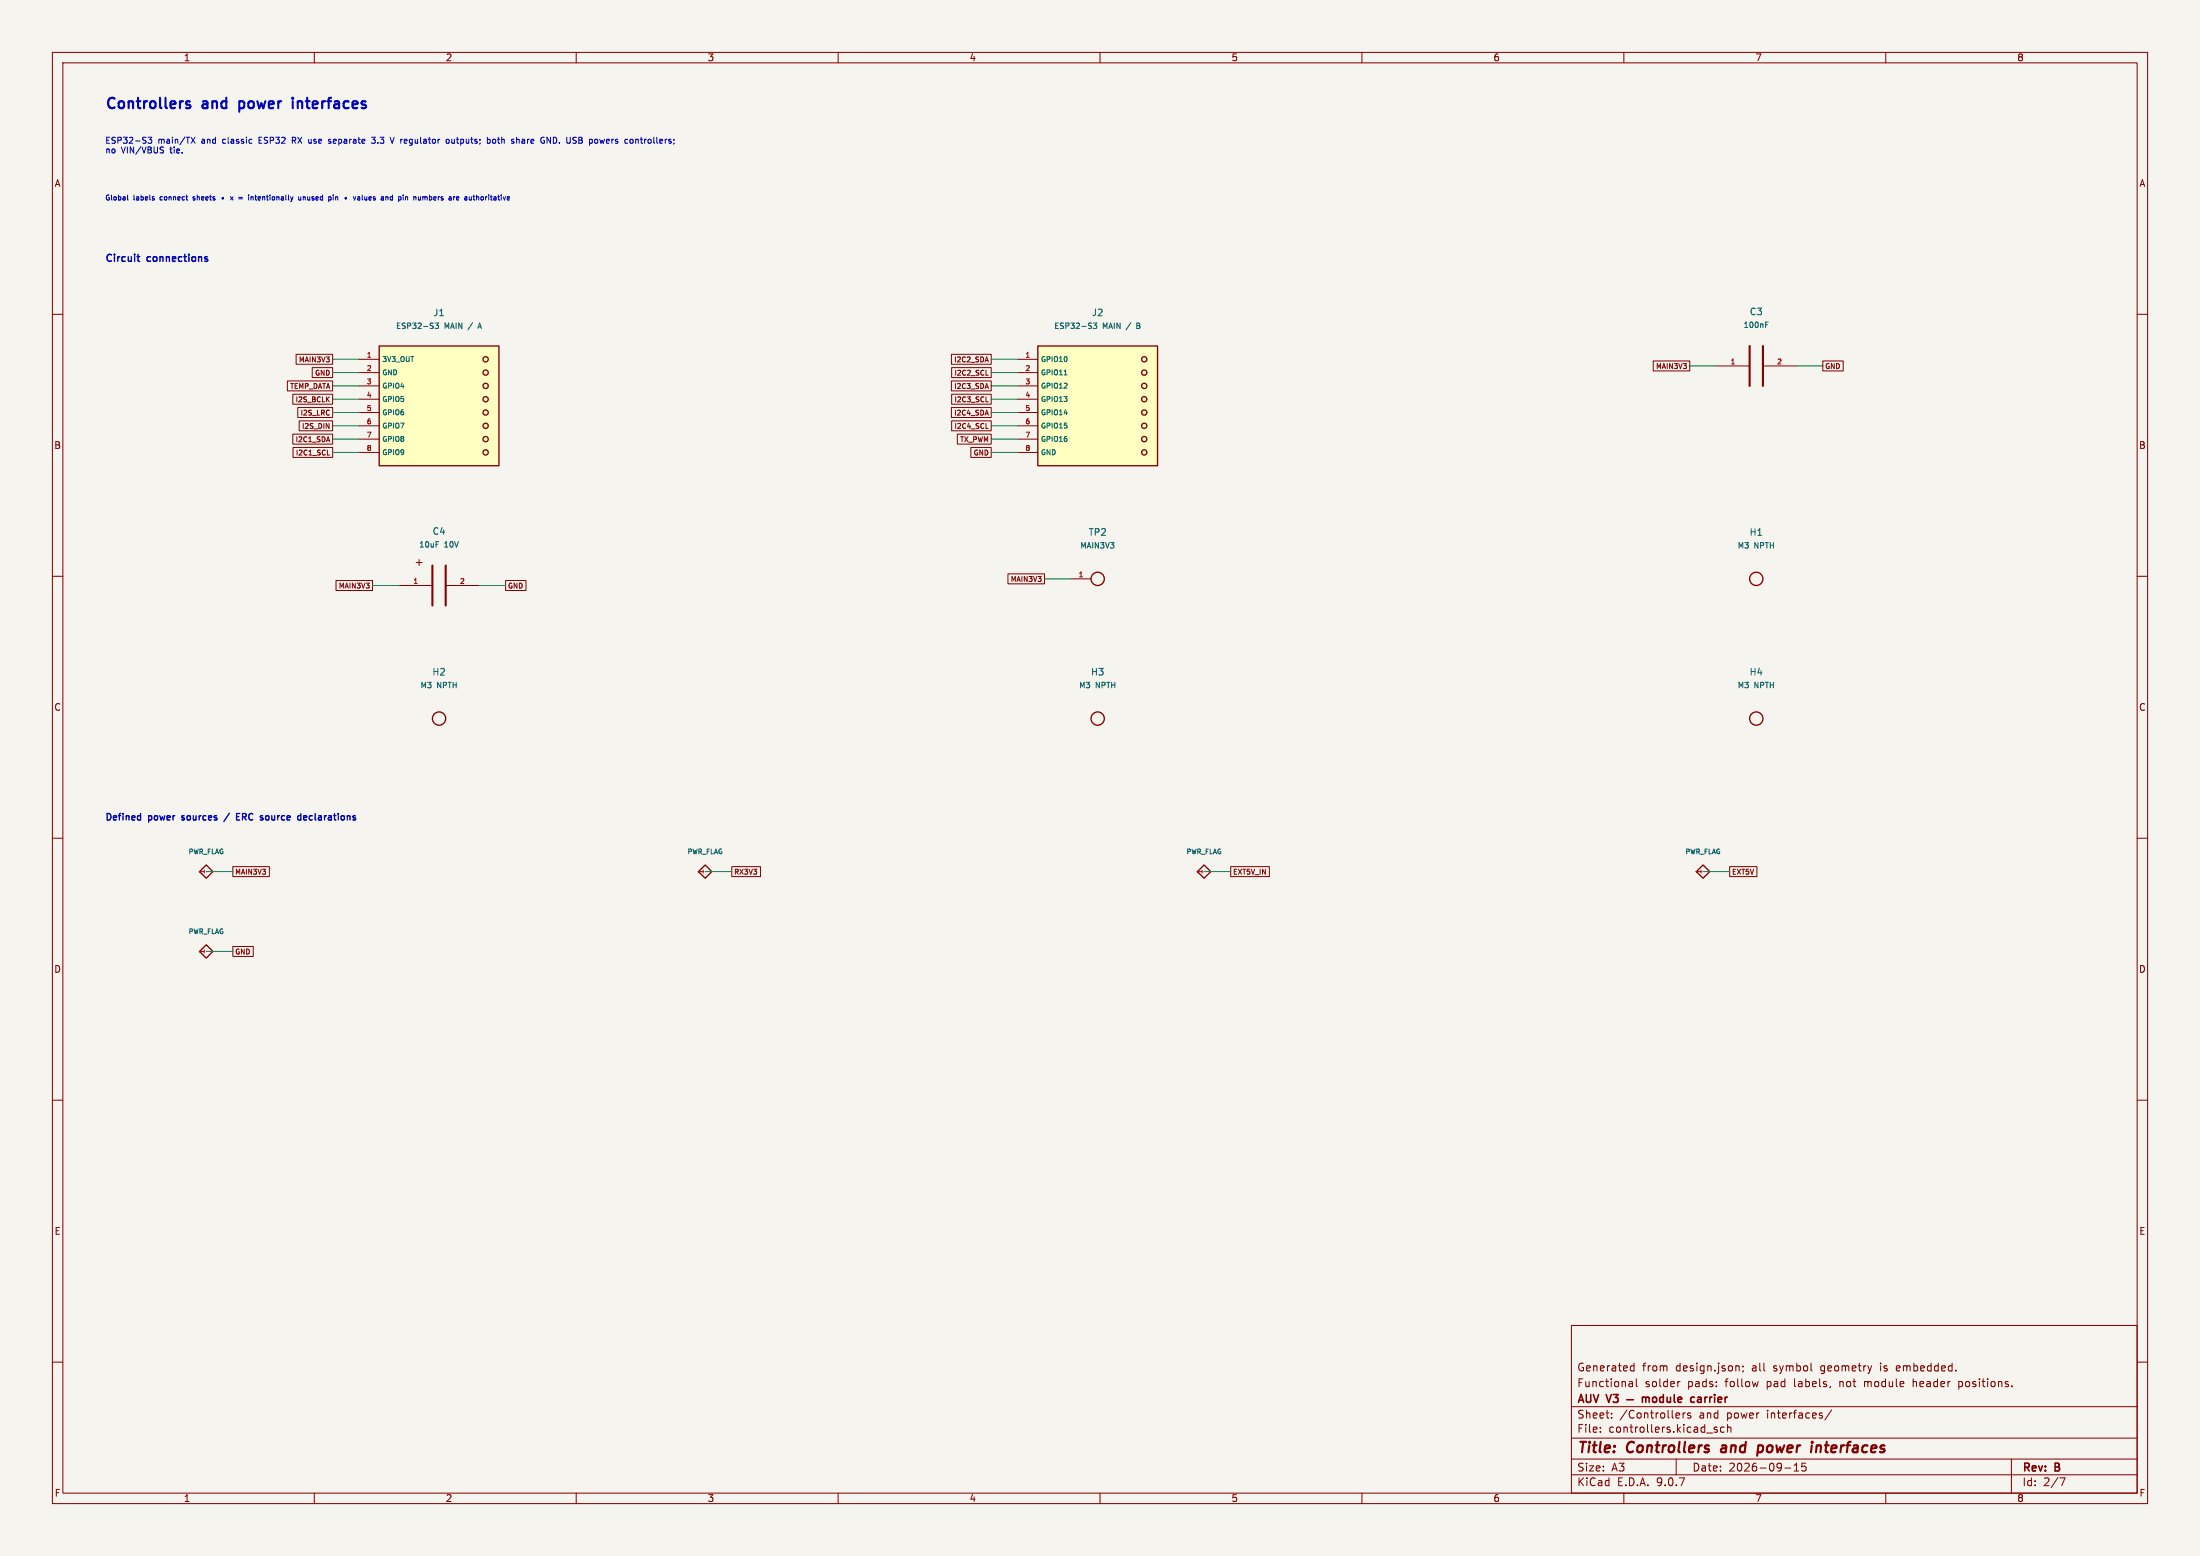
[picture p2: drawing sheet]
(kicad_sch (version 20250114) (generator "eeschema") (generator_version "9.0") (paper "A3") (title_block (title "Controllers and power interfaces") (date "2026-09-15") (rev "B") (company "AUV V3 — module carrier") (comment 1 "Functional solder pads: follow pad labels, not module header positions.") (comment 2 "Generated from design.json; all symbol geometry is embedded."))
(lib_symbols
(symbol "AUV:J1" (pin_names (offset 0.508)) (exclude_from_sim no) (in_bom yes) (on_board yes) (property "Reference" "J" (at 0 0 0) (effects (font (size 1 1))))(property "Value" "ESP32-S3 MAIN / A" (at 0 0 0) (effects (font (size 1 1))))(property "Footprint" "AUV_WirePads:WirePads_1x08" (at 0 0 0) (effects (font (size 1 1)) (hide yes)))(property "Datasheet" "" (at 0 0 0) (effects (font (size 1 1)) (hide yes)))
(symbol "J1_1_1" (rectangle (start -11.43 11.43) (end 11.43 -11.43) (stroke (width 0.254) (type default)) (fill (type background))) (circle (center 8.89 8.89) (radius 0.5) (stroke (width 0.254) (type default)) (fill (type none))) (circle (center 8.89 6.35) (radius 0.5) (stroke (width 0.254) (type default)) (fill (type none))) (circle (center 8.89 3.81) (radius 0.5) (stroke (width 0.254) (type default)) (fill (type none))) (circle (center 8.89 1.27) (radius 0.5) (stroke (width 0.254) (type default)) (fill (type none))) (circle (center 8.89 -1.27) (radius 0.5) (stroke (width 0.254) (type default)) (fill (type none))) (circle (center 8.89 -3.81) (radius 0.5) (stroke (width 0.254) (type default)) (fill (type none))) (circle (center 8.89 -6.35) (radius 0.5) (stroke (width 0.254) (type default)) (fill (type none))) (circle (center 8.89 -8.89) (radius 0.5) (stroke (width 0.254) (type default)) (fill (type none))) (pin passive line (at -15.24 8.89 0) (length 3.81) (name "3V3 OUT" (effects (font (size 0.95 0.95)))) (number "1" (effects (font (size 0.95 0.95))))) (pin passive line (at -15.24 6.35 0) (length 3.81) (name "GND" (effects (font (size 0.95 0.95)))) (number "2" (effects (font (size 0.95 0.95))))) (pin passive line (at -15.24 3.81 0) (length 3.81) (name "GPIO4" (effects (font (size 0.95 0.95)))) (number "3" (effects (font (size 0.95 0.95))))) (pin passive line (at -15.24 1.27 0) (length 3.81) (name "GPIO5" (effects (font (size 0.95 0.95)))) (number "4" (effects (font (size 0.95 0.95))))) (pin passive line (at -15.24 -1.27 0) (length 3.81) (name "GPIO6" (effects (font (size 0.95 0.95)))) (number "5" (effects (font (size 0.95 0.95))))) (pin passive line (at -15.24 -3.81 0) (length 3.81) (name "GPIO7" (effects (font (size 0.95 0.95)))) (number "6" (effects (font (size 0.95 0.95))))) (pin passive line (at -15.24 -6.35 0) (length 3.81) (name "GPIO8" (effects (font (size 0.95 0.95)))) (number "7" (effects (font (size 0.95 0.95))))) (pin passive line (at -15.24 -8.89 0) (length 3.81) (name "GPIO9" (effects (font (size 0.95 0.95)))) (number "8" (effects (font (size 0.95 0.95)))))))
(symbol "AUV:J2" (pin_names (offset 0.508)) (exclude_from_sim no) (in_bom yes) (on_board yes) (property "Reference" "J" (at 0 0 0) (effects (font (size 1 1))))(property "Value" "ESP32-S3 MAIN / B" (at 0 0 0) (effects (font (size 1 1))))(property "Footprint" "AUV_WirePads:WirePads_1x08" (at 0 0 0) (effects (font (size 1 1)) (hide yes)))(property "Datasheet" "" (at 0 0 0) (effects (font (size 1 1)) (hide yes)))
(symbol "J2_1_1" (rectangle (start -11.43 11.43) (end 11.43 -11.43) (stroke (width 0.254) (type default)) (fill (type background))) (circle (center 8.89 8.89) (radius 0.5) (stroke (width 0.254) (type default)) (fill (type none))) (circle (center 8.89 6.35) (radius 0.5) (stroke (width 0.254) (type default)) (fill (type none))) (circle (center 8.89 3.81) (radius 0.5) (stroke (width 0.254) (type default)) (fill (type none))) (circle (center 8.89 1.27) (radius 0.5) (stroke (width 0.254) (type default)) (fill (type none))) (circle (center 8.89 -1.27) (radius 0.5) (stroke (width 0.254) (type default)) (fill (type none))) (circle (center 8.89 -3.81) (radius 0.5) (stroke (width 0.254) (type default)) (fill (type none))) (circle (center 8.89 -6.35) (radius 0.5) (stroke (width 0.254) (type default)) (fill (type none))) (circle (center 8.89 -8.89) (radius 0.5) (stroke (width 0.254) (type default)) (fill (type none))) (pin passive line (at -15.24 8.89 0) (length 3.81) (name "GPIO10" (effects (font (size 0.95 0.95)))) (number "1" (effects (font (size 0.95 0.95))))) (pin passive line (at -15.24 6.35 0) (length 3.81) (name "GPIO11" (effects (font (size 0.95 0.95)))) (number "2" (effects (font (size 0.95 0.95))))) (pin passive line (at -15.24 3.81 0) (length 3.81) (name "GPIO12" (effects (font (size 0.95 0.95)))) (number "3" (effects (font (size 0.95 0.95))))) (pin passive line (at -15.24 1.27 0) (length 3.81) (name "GPIO13" (effects (font (size 0.95 0.95)))) (number "4" (effects (font (size 0.95 0.95))))) (pin passive line (at -15.24 -1.27 0) (length 3.81) (name "GPIO14" (effects (font (size 0.95 0.95)))) (number "5" (effects (font (size 0.95 0.95))))) (pin passive line (at -15.24 -3.81 0) (length 3.81) (name "GPIO15" (effects (font (size 0.95 0.95)))) (number "6" (effects (font (size 0.95 0.95))))) (pin passive line (at -15.24 -6.35 0) (length 3.81) (name "GPIO16" (effects (font (size 0.95 0.95)))) (number "7" (effects (font (size 0.95 0.95))))) (pin passive line (at -15.24 -8.89 0) (length 3.81) (name "GND" (effects (font (size 0.95 0.95)))) (number "8" (effects (font (size 0.95 0.95)))))))
(symbol "AUV:C3" (pin_names (offset 0.508)) (exclude_from_sim no) (in_bom yes) (on_board yes) (property "Reference" "C" (at 0 0 0) (effects (font (size 1 1))))(property "Value" "100nF" (at 0 0 0) (effects (font (size 1 1))))(property "Footprint" "Capacitor_THT:C_Disc_D3.0mm_W1.6mm_P2.50mm" (at 0 0 0) (effects (font (size 1 1)) (hide yes)))(property "Datasheet" "" (at 0 0 0) (effects (font (size 1 1)) (hide yes)))
(symbol "C3_1_1" (polyline (pts (xy -1.27 -3.81) (xy -1.27 3.81)) (stroke (width 0.4) (type default)) (fill (type none))) (polyline (pts (xy 1.27 -3.81) (xy 1.27 3.81)) (stroke (width 0.4) (type default)) (fill (type none))) (pin passive line (at -7.62 0 0) (length 6.35) (name "~" (effects (font (size 0.95 0.95)))) (number "1" (effects (font (size 0.95 0.95))))) (pin passive line (at 7.62 0 180) (length 6.35) (name "~" (effects (font (size 0.95 0.95)))) (number "2" (effects (font (size 0.95 0.95)))))))
(symbol "AUV:C4" (pin_names (offset 0.508)) (exclude_from_sim no) (in_bom yes) (on_board yes) (property "Reference" "C" (at 0 0 0) (effects (font (size 1 1))))(property "Value" "10uF 10V" (at 0 0 0) (effects (font (size 1 1))))(property "Footprint" "Capacitor_THT:CP_Radial_D5.0mm_P2.00mm" (at 0 0 0) (effects (font (size 1 1)) (hide yes)))(property "Datasheet" "" (at 0 0 0) (effects (font (size 1 1)) (hide yes)))
(symbol "C4_1_1" (polyline (pts (xy -1.27 -3.81) (xy -1.27 3.81)) (stroke (width 0.4) (type default)) (fill (type none))) (polyline (pts (xy 1.27 -3.81) (xy 1.27 3.81)) (stroke (width 0.4) (type default)) (fill (type none))) (text "+" (at -3.81 4.5 0) (effects (font (size 1.5 1.5)))) (pin passive line (at -7.62 0 0) (length 6.35) (name "~" (effects (font (size 0.95 0.95)))) (number "1" (effects (font (size 0.95 0.95))))) (pin passive line (at 7.62 0 180) (length 6.35) (name "~" (effects (font (size 0.95 0.95)))) (number "2" (effects (font (size 0.95 0.95)))))))
(symbol "AUV:TP2" (pin_names (offset 0.508)) (exclude_from_sim no) (in_bom no) (on_board yes) (property "Reference" "TP" (at 0 0 0) (effects (font (size 1 1))))(property "Value" "MAIN3V3" (at 0 0 0) (effects (font (size 1 1))))(property "Footprint" "TestPoint:TestPoint_THTPad_D2.0mm_Drill1.0mm" (at 0 0 0) (effects (font (size 1 1)) (hide yes)))(property "Datasheet" "" (at 0 0 0) (effects (font (size 1 1)) (hide yes)))
(symbol "TP2_1_1" (circle (center 0 0) (radius 1.27) (stroke (width 0.254) (type default)) (fill (type none))) (pin passive line (at -5.08 0 0) (length 3.81) (name "~" (effects (font (size 0.95 0.95)))) (number "1" (effects (font (size 0.95 0.95)))))))
(symbol "AUV:H1" (pin_names (offset 0.508)) (exclude_from_sim no) (in_bom no) (on_board yes) (property "Reference" "H" (at 0 0 0) (effects (font (size 1 1))))(property "Value" "M3 NPTH" (at 0 0 0) (effects (font (size 1 1))))(property "Footprint" "MountingHole:MountingHole_3.2mm_M3" (at 0 0 0) (effects (font (size 1 1)) (hide yes)))(property "Datasheet" "" (at 0 0 0) (effects (font (size 1 1)) (hide yes)))
(symbol "H1_1_1" (circle (center 0 0) (radius 1.27) (stroke (width 0.254) (type default)) (fill (type none))) ))
(symbol "AUV:H2" (pin_names (offset 0.508)) (exclude_from_sim no) (in_bom no) (on_board yes) (property "Reference" "H" (at 0 0 0) (effects (font (size 1 1))))(property "Value" "M3 NPTH" (at 0 0 0) (effects (font (size 1 1))))(property "Footprint" "MountingHole:MountingHole_3.2mm_M3" (at 0 0 0) (effects (font (size 1 1)) (hide yes)))(property "Datasheet" "" (at 0 0 0) (effects (font (size 1 1)) (hide yes)))
(symbol "H2_1_1" (circle (center 0 0) (radius 1.27) (stroke (width 0.254) (type default)) (fill (type none))) ))
(symbol "AUV:H3" (pin_names (offset 0.508)) (exclude_from_sim no) (in_bom no) (on_board yes) (property "Reference" "H" (at 0 0 0) (effects (font (size 1 1))))(property "Value" "M3 NPTH" (at 0 0 0) (effects (font (size 1 1))))(property "Footprint" "MountingHole:MountingHole_3.2mm_M3" (at 0 0 0) (effects (font (size 1 1)) (hide yes)))(property "Datasheet" "" (at 0 0 0) (effects (font (size 1 1)) (hide yes)))
(symbol "H3_1_1" (circle (center 0 0) (radius 1.27) (stroke (width 0.254) (type default)) (fill (type none))) ))
(symbol "AUV:H4" (pin_names (offset 0.508)) (exclude_from_sim no) (in_bom no) (on_board yes) (property "Reference" "H" (at 0 0 0) (effects (font (size 1 1))))(property "Value" "M3 NPTH" (at 0 0 0) (effects (font (size 1 1))))(property "Footprint" "MountingHole:MountingHole_3.2mm_M3" (at 0 0 0) (effects (font (size 1 1)) (hide yes)))(property "Datasheet" "" (at 0 0 0) (effects (font (size 1 1)) (hide yes)))
(symbol "H4_1_1" (circle (center 0 0) (radius 1.27) (stroke (width 0.254) (type default)) (fill (type none))) ))
(symbol "AUV:PWR_FLAG" (pin_names (offset 0) (hide yes)) (exclude_from_sim no) (in_bom no) (on_board no) (property "Reference" "#FLG" (at 0 0 0) (effects (font (size 1 1)) (hide yes)))(property "Value" "PWR_FLAG" (at 0 0 0) (effects (font (size 1 1)))) (symbol "PWR_FLAG_1_1" (polyline (pts (xy -1.27 0) (xy 0 1.27) (xy 1.27 0) (xy 0 -1.27) (xy -1.27 0)) (stroke (width 0.254) (type default)) (fill (type none))) (pin power_out line (at 0 0 90) (length 0) (name "pwr" (effects (font (size 0.95 0.95)))) (number "1" (effects (font (size 0.95 0.95))))))))
(text "Controllers and power interfaces" (at 20 20 0) (effects (font (size 2 2) (bold yes)) (justify left)))
(text "ESP32-S3 main/TX and classic ESP32 RX use separate 3.3 V regulator outputs; both share GND. USB powers controllers;\nno VIN/VBUS tie." (at 20 28 0) (effects (font (size 1.15 1.15)) (justify left)))
(text "Global labels connect sheets • x = intentionally unused pin • values and pin numbers are authoritative" (at 20 38 0) (effects (font (size 0.95 0.95)) (justify left)))
(text "Circuit connections" (at 20 49.53 0) (effects (font (size 1.35 1.35) (bold yes)) (justify left)))
(symbol (lib_id "AUV:J1") (at 83.82 77.47 0) (unit 1) (exclude_from_sim no) (in_bom yes) (on_board yes) (dnp no) (property "Reference" "J1" (at 83.82 59.69 0) (effects (font (size 1.27 1.27))))(property "Value" "ESP32-S3 MAIN / A" (at 83.82 62.23 0) (effects (font (size 1.05 1.05))))(property "Footprint" "AUV_WirePads:WirePads_1x08" (at 83.82 77.47 0) (effects (font (size 1 1)) (hide yes)))(property "Datasheet" "" (at 83.82 77.47 0) (effects (font (size 1 1)) (hide yes)))(property "MPN" "Bare plated through-hole wiring pads" (at 83.82 77.47 0) (effects (font (size 1 1)) (hide yes)))(property "FIT" "PCB pads; no module socket" (at 83.82 77.47 0) (effects (font (size 1 1)) (hide yes)))(pin "1")(pin "2")(pin "3")(pin "4")(pin "5")(pin "6")(pin "7")(pin "8") )
(wire (pts (xy 68.58 68.58) (xy 63.5 68.58)) (stroke (width 0) (type default)))
(global_label "MAIN3V3" (shape passive) (at 63.5 68.58 0) (effects (font (size 0.95 0.95)) (justify right)) (property "Intersheetrefs" "${INTERSHEET_REFS}" (at 63.5 68.58 0) (effects (font (size 1 1)) (hide yes))))
(wire (pts (xy 68.58 71.12) (xy 63.5 71.12)) (stroke (width 0) (type default)))
(global_label "GND" (shape passive) (at 63.5 71.12 0) (effects (font (size 0.95 0.95)) (justify right)) (property "Intersheetrefs" "${INTERSHEET_REFS}" (at 63.5 71.12 0) (effects (font (size 1 1)) (hide yes))))
(wire (pts (xy 68.58 73.66) (xy 63.5 73.66)) (stroke (width 0) (type default)))
(global_label "TEMP_DATA" (shape passive) (at 63.5 73.66 0) (effects (font (size 0.95 0.95)) (justify right)) (property "Intersheetrefs" "${INTERSHEET_REFS}" (at 63.5 73.66 0) (effects (font (size 1 1)) (hide yes))))
(wire (pts (xy 68.58 76.2) (xy 63.5 76.2)) (stroke (width 0) (type default)))
(global_label "I2S_BCLK" (shape passive) (at 63.5 76.2 0) (effects (font (size 0.95 0.95)) (justify right)) (property "Intersheetrefs" "${INTERSHEET_REFS}" (at 63.5 76.2 0) (effects (font (size 1 1)) (hide yes))))
(wire (pts (xy 68.58 78.74) (xy 63.5 78.74)) (stroke (width 0) (type default)))
(global_label "I2S_LRC" (shape passive) (at 63.5 78.74 0) (effects (font (size 0.95 0.95)) (justify right)) (property "Intersheetrefs" "${INTERSHEET_REFS}" (at 63.5 78.74 0) (effects (font (size 1 1)) (hide yes))))
(wire (pts (xy 68.58 81.28) (xy 63.5 81.28)) (stroke (width 0) (type default)))
(global_label "I2S_DIN" (shape passive) (at 63.5 81.28 0) (effects (font (size 0.95 0.95)) (justify right)) (property "Intersheetrefs" "${INTERSHEET_REFS}" (at 63.5 81.28 0) (effects (font (size 1 1)) (hide yes))))
(wire (pts (xy 68.58 83.82) (xy 63.5 83.82)) (stroke (width 0) (type default)))
(global_label "I2C1_SDA" (shape passive) (at 63.5 83.82 0) (effects (font (size 0.95 0.95)) (justify right)) (property "Intersheetrefs" "${INTERSHEET_REFS}" (at 63.5 83.82 0) (effects (font (size 1 1)) (hide yes))))
(wire (pts (xy 68.58 86.36) (xy 63.5 86.36)) (stroke (width 0) (type default)))
(global_label "I2C1_SCL" (shape passive) (at 63.5 86.36 0) (effects (font (size 0.95 0.95)) (justify right)) (property "Intersheetrefs" "${INTERSHEET_REFS}" (at 63.5 86.36 0) (effects (font (size 1 1)) (hide yes))))
(symbol (lib_id "AUV:J2") (at 209.55 77.47 0) (unit 1) (exclude_from_sim no) (in_bom yes) (on_board yes) (dnp no) (property "Reference" "J2" (at 209.55 59.69 0) (effects (font (size 1.27 1.27))))(property "Value" "ESP32-S3 MAIN / B" (at 209.55 62.23 0) (effects (font (size 1.05 1.05))))(property "Footprint" "AUV_WirePads:WirePads_1x08" (at 209.55 77.47 0) (effects (font (size 1 1)) (hide yes)))(property "Datasheet" "" (at 209.55 77.47 0) (effects (font (size 1 1)) (hide yes)))(property "MPN" "Bare plated through-hole wiring pads" (at 209.55 77.47 0) (effects (font (size 1 1)) (hide yes)))(property "FIT" "PCB pads; no module socket" (at 209.55 77.47 0) (effects (font (size 1 1)) (hide yes)))(pin "1")(pin "2")(pin "3")(pin "4")(pin "5")(pin "6")(pin "7")(pin "8") )
(wire (pts (xy 194.31 68.58) (xy 189.23 68.58)) (stroke (width 0) (type default)))
(global_label "I2C2_SDA" (shape passive) (at 189.23 68.58 0) (effects (font (size 0.95 0.95)) (justify right)) (property "Intersheetrefs" "${INTERSHEET_REFS}" (at 189.23 68.58 0) (effects (font (size 1 1)) (hide yes))))
(wire (pts (xy 194.31 71.12) (xy 189.23 71.12)) (stroke (width 0) (type default)))
(global_label "I2C2_SCL" (shape passive) (at 189.23 71.12 0) (effects (font (size 0.95 0.95)) (justify right)) (property "Intersheetrefs" "${INTERSHEET_REFS}" (at 189.23 71.12 0) (effects (font (size 1 1)) (hide yes))))
(wire (pts (xy 194.31 73.66) (xy 189.23 73.66)) (stroke (width 0) (type default)))
(global_label "I2C3_SDA" (shape passive) (at 189.23 73.66 0) (effects (font (size 0.95 0.95)) (justify right)) (property "Intersheetrefs" "${INTERSHEET_REFS}" (at 189.23 73.66 0) (effects (font (size 1 1)) (hide yes))))
(wire (pts (xy 194.31 76.2) (xy 189.23 76.2)) (stroke (width 0) (type default)))
(global_label "I2C3_SCL" (shape passive) (at 189.23 76.2 0) (effects (font (size 0.95 0.95)) (justify right)) (property "Intersheetrefs" "${INTERSHEET_REFS}" (at 189.23 76.2 0) (effects (font (size 1 1)) (hide yes))))
(wire (pts (xy 194.31 78.74) (xy 189.23 78.74)) (stroke (width 0) (type default)))
(global_label "I2C4_SDA" (shape passive) (at 189.23 78.74 0) (effects (font (size 0.95 0.95)) (justify right)) (property "Intersheetrefs" "${INTERSHEET_REFS}" (at 189.23 78.74 0) (effects (font (size 1 1)) (hide yes))))
(wire (pts (xy 194.31 81.28) (xy 189.23 81.28)) (stroke (width 0) (type default)))
(global_label "I2C4_SCL" (shape passive) (at 189.23 81.28 0) (effects (font (size 0.95 0.95)) (justify right)) (property "Intersheetrefs" "${INTERSHEET_REFS}" (at 189.23 81.28 0) (effects (font (size 1 1)) (hide yes))))
(wire (pts (xy 194.31 83.82) (xy 189.23 83.82)) (stroke (width 0) (type default)))
(global_label "TX_PWM" (shape passive) (at 189.23 83.82 0) (effects (font (size 0.95 0.95)) (justify right)) (property "Intersheetrefs" "${INTERSHEET_REFS}" (at 189.23 83.82 0) (effects (font (size 1 1)) (hide yes))))
(wire (pts (xy 194.31 86.36) (xy 189.23 86.36)) (stroke (width 0) (type default)))
(global_label "GND" (shape passive) (at 189.23 86.36 0) (effects (font (size 0.95 0.95)) (justify right)) (property "Intersheetrefs" "${INTERSHEET_REFS}" (at 189.23 86.36 0) (effects (font (size 1 1)) (hide yes))))
(symbol (lib_id "AUV:C3") (at 335.28 69.85 0) (unit 1) (exclude_from_sim no) (in_bom yes) (on_board yes) (dnp no) (property "Reference" "C3" (at 335.28 59.5 0) (effects (font (size 1.27 1.27))))(property "Value" "100nF" (at 335.28 62.04 0) (effects (font (size 1.05 1.05))))(property "Footprint" "Capacitor_THT:C_Disc_D3.0mm_W1.6mm_P2.50mm" (at 335.28 69.85 0) (effects (font (size 1 1)) (hide yes)))(property "Datasheet" "" (at 335.28 69.85 0) (effects (font (size 1 1)) (hide yes)))(pin "1")(pin "2") )
(wire (pts (xy 327.66 69.85) (xy 322.58 69.85)) (stroke (width 0) (type default)))
(global_label "MAIN3V3" (shape passive) (at 322.58 69.85 0) (effects (font (size 0.95 0.95)) (justify right)) (property "Intersheetrefs" "${INTERSHEET_REFS}" (at 322.58 69.85 0) (effects (font (size 1 1)) (hide yes))))
(wire (pts (xy 342.9 69.85) (xy 347.98 69.85)) (stroke (width 0) (type default)))
(global_label "GND" (shape passive) (at 347.98 69.85 180) (effects (font (size 0.95 0.95)) (justify left)) (property "Intersheetrefs" "${INTERSHEET_REFS}" (at 347.98 69.85 0) (effects (font (size 1 1)) (hide yes))))
(symbol (lib_id "AUV:C4") (at 83.82 111.76 0) (unit 1) (exclude_from_sim no) (in_bom yes) (on_board yes) (dnp no) (property "Reference" "C4" (at 83.82 101.41 0) (effects (font (size 1.27 1.27))))(property "Value" "10uF 10V" (at 83.82 103.95 0) (effects (font (size 1.05 1.05))))(property "Footprint" "Capacitor_THT:CP_Radial_D5.0mm_P2.00mm" (at 83.82 111.76 0) (effects (font (size 1 1)) (hide yes)))(property "Datasheet" "" (at 83.82 111.76 0) (effects (font (size 1 1)) (hide yes)))(pin "1")(pin "2") )
(wire (pts (xy 76.2 111.76) (xy 71.12 111.76)) (stroke (width 0) (type default)))
(global_label "MAIN3V3" (shape passive) (at 71.12 111.76 0) (effects (font (size 0.95 0.95)) (justify right)) (property "Intersheetrefs" "${INTERSHEET_REFS}" (at 71.12 111.76 0) (effects (font (size 1 1)) (hide yes))))
(wire (pts (xy 91.44 111.76) (xy 96.52 111.76)) (stroke (width 0) (type default)))
(global_label "GND" (shape passive) (at 96.52 111.76 180) (effects (font (size 0.95 0.95)) (justify left)) (property "Intersheetrefs" "${INTERSHEET_REFS}" (at 96.52 111.76 0) (effects (font (size 1 1)) (hide yes))))
(symbol (lib_id "AUV:TP2") (at 209.55 110.49 0) (unit 1) (exclude_from_sim no) (in_bom no) (on_board yes) (dnp no) (property "Reference" "TP2" (at 209.55 101.6 0) (effects (font (size 1.27 1.27))))(property "Value" "MAIN3V3" (at 209.55 104.14 0) (effects (font (size 1.05 1.05))))(property "Footprint" "TestPoint:TestPoint_THTPad_D2.0mm_Drill1.0mm" (at 209.55 110.49 0) (effects (font (size 1 1)) (hide yes)))(property "Datasheet" "" (at 209.55 110.49 0) (effects (font (size 1 1)) (hide yes)))(pin "1") )
(wire (pts (xy 204.47 110.49) (xy 199.39 110.49)) (stroke (width 0) (type default)))
(global_label "MAIN3V3" (shape passive) (at 199.39 110.49 0) (effects (font (size 0.95 0.95)) (justify right)) (property "Intersheetrefs" "${INTERSHEET_REFS}" (at 199.39 110.49 0) (effects (font (size 1 1)) (hide yes))))
(symbol (lib_id "AUV:H1") (at 335.28 110.49 0) (unit 1) (exclude_from_sim no) (in_bom no) (on_board yes) (dnp no) (property "Reference" "H1" (at 335.28 101.6 0) (effects (font (size 1.27 1.27))))(property "Value" "M3 NPTH" (at 335.28 104.14 0) (effects (font (size 1.05 1.05))))(property "Footprint" "MountingHole:MountingHole_3.2mm_M3" (at 335.28 110.49 0) (effects (font (size 1 1)) (hide yes)))(property "Datasheet" "" (at 335.28 110.49 0) (effects (font (size 1 1)) (hide yes))) )
(symbol (lib_id "AUV:H2") (at 83.82 137.16 0) (unit 1) (exclude_from_sim no) (in_bom no) (on_board yes) (dnp no) (property "Reference" "H2" (at 83.82 128.27 0) (effects (font (size 1.27 1.27))))(property "Value" "M3 NPTH" (at 83.82 130.81 0) (effects (font (size 1.05 1.05))))(property "Footprint" "MountingHole:MountingHole_3.2mm_M3" (at 83.82 137.16 0) (effects (font (size 1 1)) (hide yes)))(property "Datasheet" "" (at 83.82 137.16 0) (effects (font (size 1 1)) (hide yes))) )
(symbol (lib_id "AUV:H3") (at 209.55 137.16 0) (unit 1) (exclude_from_sim no) (in_bom no) (on_board yes) (dnp no) (property "Reference" "H3" (at 209.55 128.27 0) (effects (font (size 1.27 1.27))))(property "Value" "M3 NPTH" (at 209.55 130.81 0) (effects (font (size 1.05 1.05))))(property "Footprint" "MountingHole:MountingHole_3.2mm_M3" (at 209.55 137.16 0) (effects (font (size 1 1)) (hide yes)))(property "Datasheet" "" (at 209.55 137.16 0) (effects (font (size 1 1)) (hide yes))) )
(symbol (lib_id "AUV:H4") (at 335.28 137.16 0) (unit 1) (exclude_from_sim no) (in_bom no) (on_board yes) (dnp no) (property "Reference" "H4" (at 335.28 128.27 0) (effects (font (size 1.27 1.27))))(property "Value" "M3 NPTH" (at 335.28 130.81 0) (effects (font (size 1.05 1.05))))(property "Footprint" "MountingHole:MountingHole_3.2mm_M3" (at 335.28 137.16 0) (effects (font (size 1 1)) (hide yes)))(property "Datasheet" "" (at 335.28 137.16 0) (effects (font (size 1 1)) (hide yes))) )
(text "Defined power sources / ERC source declarations" (at 20 156.21 0) (effects (font (size 1.25 1.25) (bold yes)) (justify left)))
(symbol (lib_id "AUV:PWR_FLAG") (at 39.37 166.37 0) (unit 1) (exclude_from_sim no) (in_bom no) (on_board no) (dnp no) (property "Reference" "#FLG100" (at 39.37 166.37 0) (effects (font (size 1 1)) (hide yes))) (property "Value" "PWR_FLAG" (at 39.37 162.56 0) (effects (font (size 0.9 0.9)))) (pin "1"))
(wire (pts (xy 39.37 166.37) (xy 44.45 166.37)) (stroke (width 0) (type default)))
(global_label "MAIN3V3" (shape passive) (at 44.45 166.37 180) (effects (font (size 0.95 0.95)) (justify left)) (property "Intersheetrefs" "${INTERSHEET_REFS}" (at 44.45 166.37 0) (effects (font (size 1 1)) (hide yes))))
(symbol (lib_id "AUV:PWR_FLAG") (at 134.62 166.37 0) (unit 1) (exclude_from_sim no) (in_bom no) (on_board no) (dnp no) (property "Reference" "#FLG101" (at 134.62 166.37 0) (effects (font (size 1 1)) (hide yes))) (property "Value" "PWR_FLAG" (at 134.62 162.56 0) (effects (font (size 0.9 0.9)))) (pin "1"))
(wire (pts (xy 134.62 166.37) (xy 139.7 166.37)) (stroke (width 0) (type default)))
(global_label "RX3V3" (shape passive) (at 139.7 166.37 180) (effects (font (size 0.95 0.95)) (justify left)) (property "Intersheetrefs" "${INTERSHEET_REFS}" (at 139.7 166.37 0) (effects (font (size 1 1)) (hide yes))))
(symbol (lib_id "AUV:PWR_FLAG") (at 229.87 166.37 0) (unit 1) (exclude_from_sim no) (in_bom no) (on_board no) (dnp no) (property "Reference" "#FLG102" (at 229.87 166.37 0) (effects (font (size 1 1)) (hide yes))) (property "Value" "PWR_FLAG" (at 229.87 162.56 0) (effects (font (size 0.9 0.9)))) (pin "1"))
(wire (pts (xy 229.87 166.37) (xy 234.95 166.37)) (stroke (width 0) (type default)))
(global_label "EXT5V_IN" (shape passive) (at 234.95 166.37 180) (effects (font (size 0.95 0.95)) (justify left)) (property "Intersheetrefs" "${INTERSHEET_REFS}" (at 234.95 166.37 0) (effects (font (size 1 1)) (hide yes))))
(symbol (lib_id "AUV:PWR_FLAG") (at 325.12 166.37 0) (unit 1) (exclude_from_sim no) (in_bom no) (on_board no) (dnp no) (property "Reference" "#FLG103" (at 325.12 166.37 0) (effects (font (size 1 1)) (hide yes))) (property "Value" "PWR_FLAG" (at 325.12 162.56 0) (effects (font (size 0.9 0.9)))) (pin "1"))
(wire (pts (xy 325.12 166.37) (xy 330.2 166.37)) (stroke (width 0) (type default)))
(global_label "EXT5V" (shape passive) (at 330.2 166.37 180) (effects (font (size 0.95 0.95)) (justify left)) (property "Intersheetrefs" "${INTERSHEET_REFS}" (at 330.2 166.37 0) (effects (font (size 1 1)) (hide yes))))
(symbol (lib_id "AUV:PWR_FLAG") (at 39.37 181.61 0) (unit 1) (exclude_from_sim no) (in_bom no) (on_board no) (dnp no) (property "Reference" "#FLG104" (at 39.37 181.61 0) (effects (font (size 1 1)) (hide yes))) (property "Value" "PWR_FLAG" (at 39.37 177.8 0) (effects (font (size 0.9 0.9)))) (pin "1"))
(wire (pts (xy 39.37 181.61) (xy 44.45 181.61)) (stroke (width 0) (type default)))
(global_label "GND" (shape passive) (at 44.45 181.61 180) (effects (font (size 0.95 0.95)) (justify left)) (property "Intersheetrefs" "${INTERSHEET_REFS}" (at 44.45 181.61 0) (effects (font (size 1 1)) (hide yes))))
(sheet_instances (path "" (page "2")))
(embedded_fonts no))
